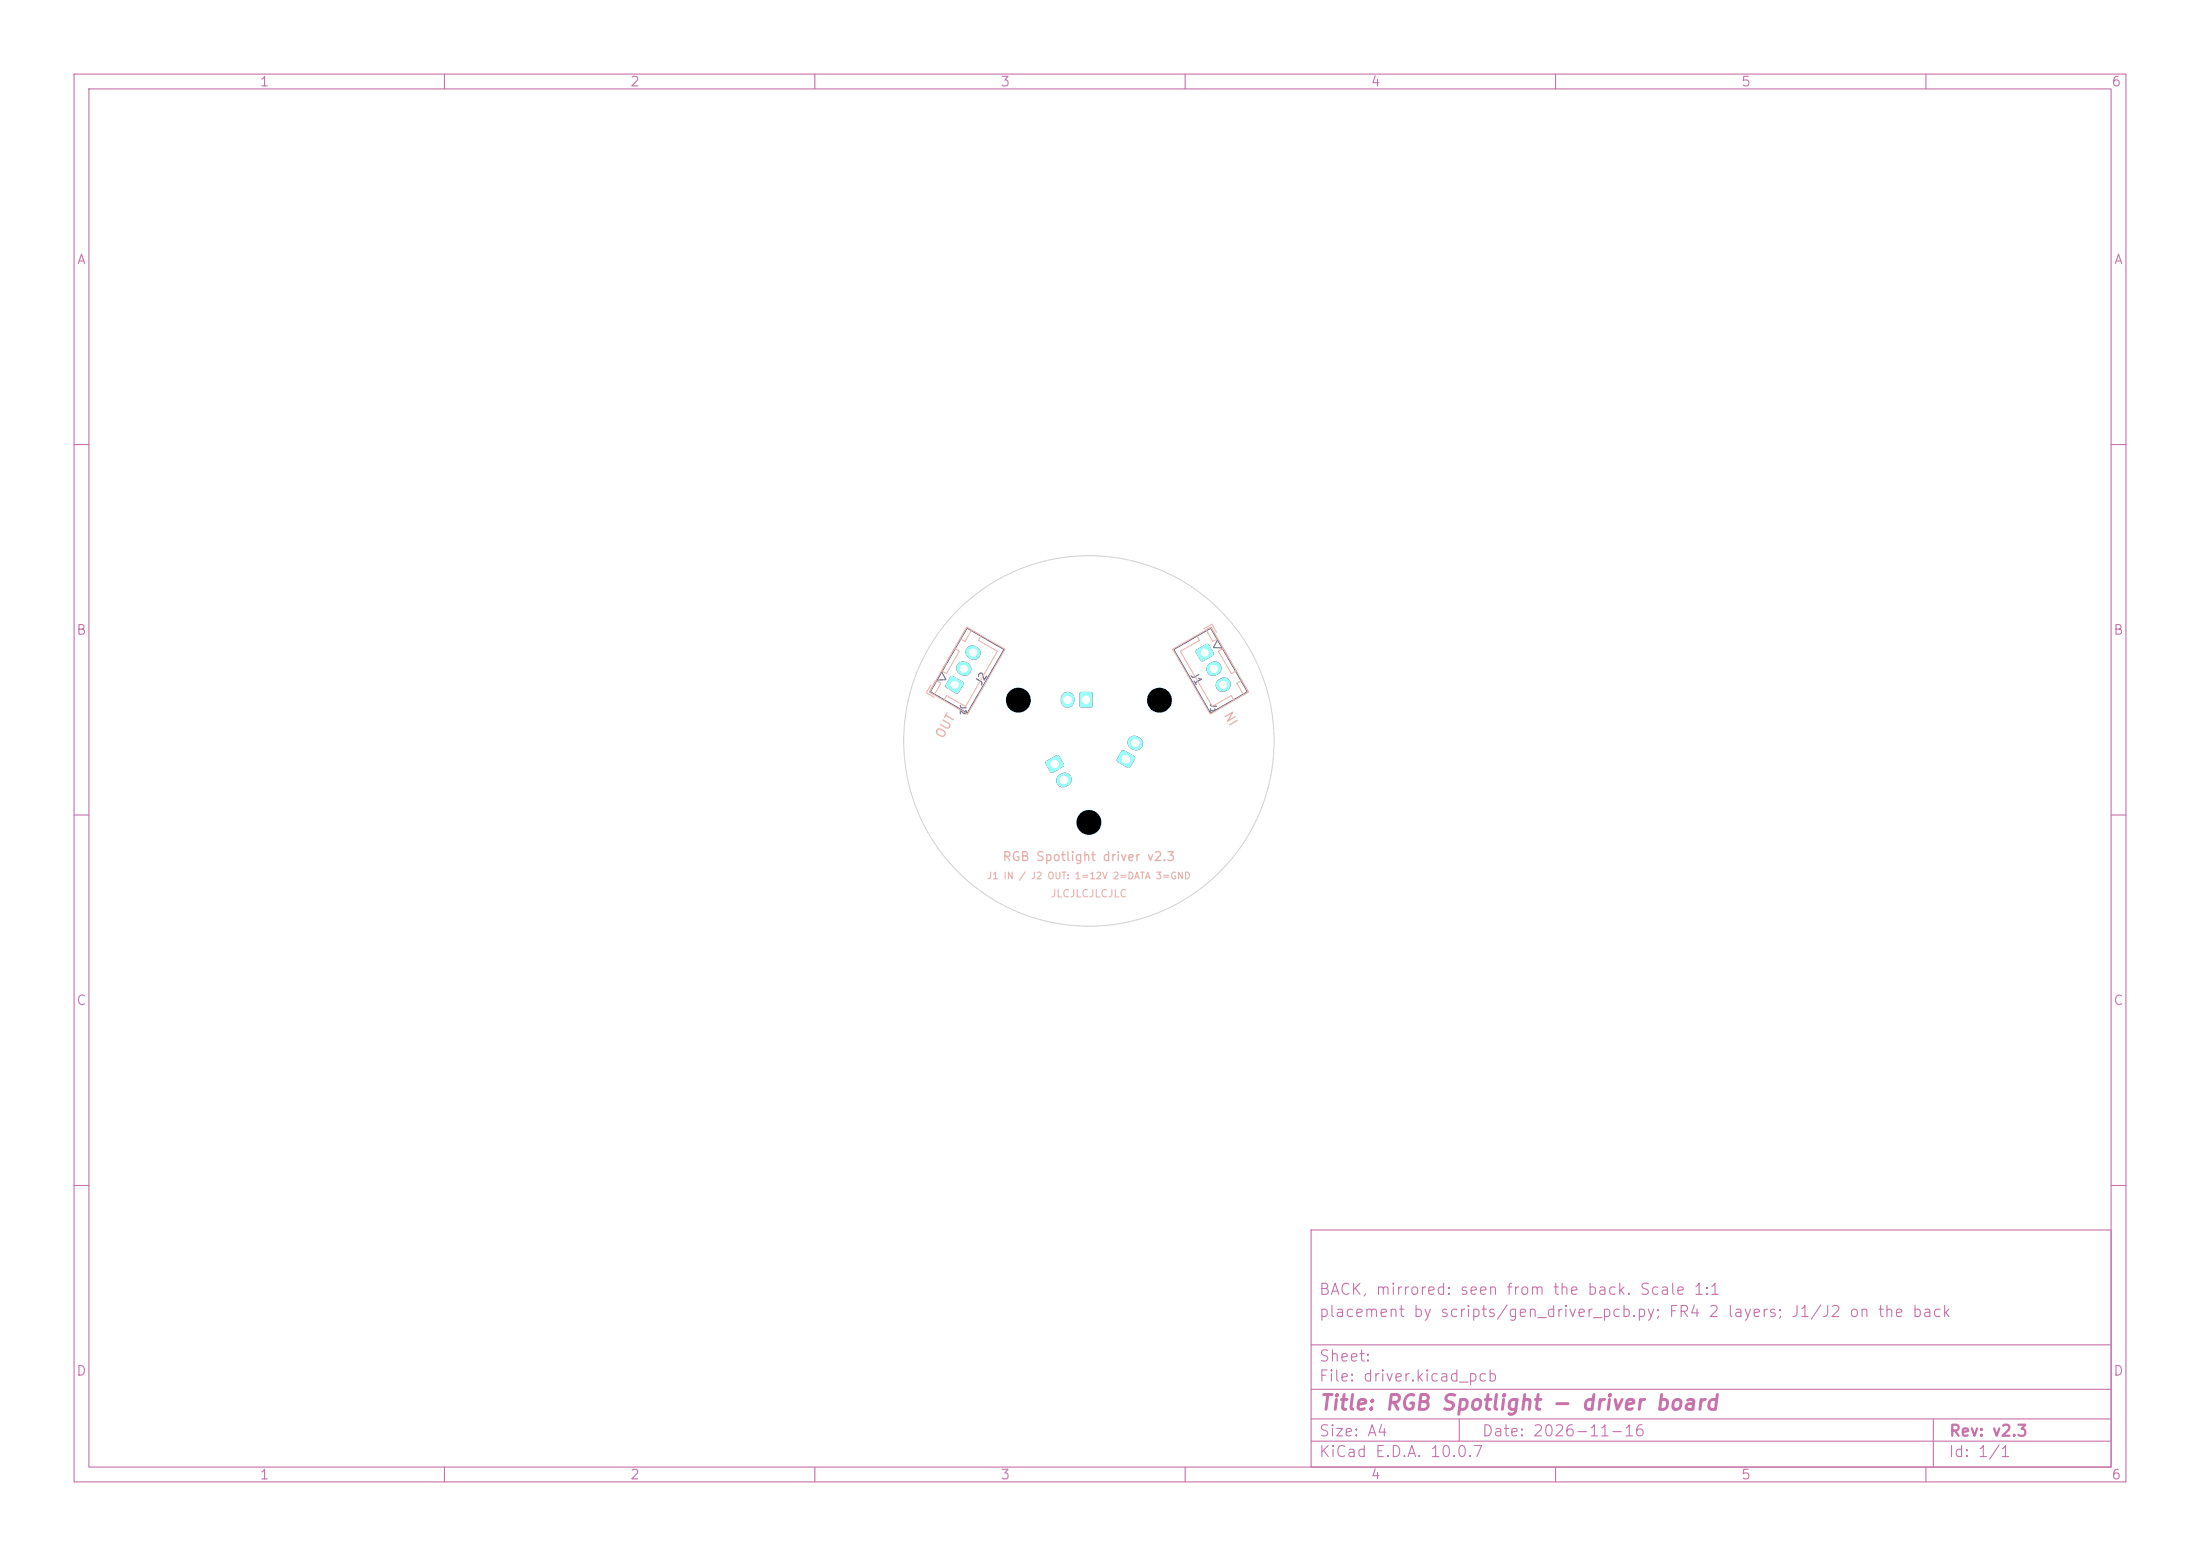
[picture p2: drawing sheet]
<svg xmlns="http://www.w3.org/2000/svg" width="297mm" height="210mm" viewBox="0 0 297 210" stroke-linecap="round" stroke-linejoin="round" font-family="sans-serif">
<g fill="none" stroke="#c872ab" stroke-width=".15">
<path d="M10 10h277v190h-277zM12 12h273v186h-273zM60 10v2M110 10v2M160 10v2M210 10v2M260 10v2M10 60h2M285 60h2M10 110h2M285 110h2M10 160h2"/>
<path d="M177 166h108v32h-108zM285 160h2M60 198v2M110 198v2M160 198v2M177 194.5h108M177 191.5h108M177 187.5h108M177 181.5h108M197 191.5v3M210 198v2M260 198v2"/>
<path d="M261 191.5v6.5"/>
</g>
<circle cx="147" cy="100" r="25" fill="none" stroke="#d0d2cd" stroke-width=".14"/>
<g fill="none" stroke="#585d84" stroke-width=".14">
<path d="M127.1 90.7l.6 1-1.2 .1M128.4 91.3h.3l1.3 .9-.6 1.2-.1 .1-1.5-.7-.1-.2zM129.4 89.6l.6-.3 .6 .3a.85 .85 0 0 1 .4 1.1 .85 .85 0 0 1-1.2 .3l-.2-.1a.85 .85 0 0 1-.2-1.3zM130.6 84.8l4.9 2.9-4.9 8.5-5-2.8zM130.7 87.4l.6-.2 .6 .2a.85 .85 0 0 1 .3 1.2 .85 .85 0 0 1-1.2 .3l-.2-.1a.85 .85 0 0 1-.1-1.4zM143.5 93.7a.85 .85 0 0 1 .9-.2 .85 .85 0 0 1 .6 .8v.3a.85 .85 0 0 1-.9 .8 .85 .85 0 0 1-.8-.8v-.5zM145.8 93.5l.2-.1 1.4 .1 .1 .2-.1 1.7h-.2h-1.4v-.2zM152.5 99.6l.6-.2 .7 .2a.85 .85 0 0 1 .3 1.2 .85 .85 0 0 1-1.1 .3l-.3-.2a.85 .85 0 0 1-.2-1.3zM158.5 87.7l4.9-2.9 5 8.6-5 2.8zM161.5 87.8l1.5-.8 .2 .1 .6 1.2-.1 .2-1.5 .7-.7-1.1zM163.2 89.7l.4-.2a.85 .85 0 0 1 1.1 .3 .85 .85 0 0 1-.3 1.1l-.2 .1a.85 .85 0 0 1-1.1-.2 .85 .85 0 0 1 .1-1.1zM164.4 86.4l-.6 1 1.2 .1"/>
<path d="M164.4 91.9l.4-.3a.85 .85 0 0 1 1.2 .3 .85 .85 0 0 1-.3 1.2l-.2 .1a.85 .85 0 0 1-1.1-.2 .85 .85 0 0 1 0-1.1zM141.2 102.8l1.4-.8h.2l.1 .1 .7 1.2-1.4 .9h-.2l-.8-1.1zM142.9 104.7l.4-.2a.85 .85 0 0 1 1.2 .3 .85 .85 0 0 1-.3 1.1l-.3 .2a.85 .85 0 0 1-1.1-.2 .85 .85 0 0 1 .1-1.2zM151.5 101.4l.3-.1 1.4 .9v.2l-.8 1.2h-.2l-1.4-.9z"/>
<circle cx="137.5" cy="94.5" r="1.6"/>
<circle cx="156.5" cy="94.5" r="1.6"/>
<circle cx="147" cy="111" r="1.6"/>
</g>
<path d="M125.7 92.4l-.6 1.1 1 .6M126.4 91.8l.6 .4-.9 1.6-.6-.4zM128.9 87.5l.6 .4-1.7 3-.7-.4zM130.5 84.6l5.2 3-5.1 8.8-5.1-3zM130.5 84.7l.7 .3-.9 1.6-.7-.4zM132.5 85.8l-.4 .6 2.5 1.5-4.3 7.4-2.5-1.4-.4 .6M158.3 87.6l5.2-3 5.1 8.8-5.2 3zM161.5 85.8l.4 .6-2.5 1.5 4.3 7.4 2.5-1.4 .4 .6M162.5 84.9l1.1-.7 .6 1.1M162.8 85l.7-.3 .9 1.5-.7 .4zM164.5 87.9l.6-.4 1.8 3-.7 .4zM167 92.2l.6-.4 .9 1.6-.6 .4z" fill="none" stroke="#e8b2a7" stroke-width=".14"/>
<path d="M141.2 102.7l1.6-.8 .2 .2 .6 1.2-.1 .2-1.5 .8-.2-.1-.6-1.1z" fill="#9afff8"/>
<path d="M143.8 105.2l-.3 .1" fill="none" stroke="#9afff8" stroke-width="1.8"/>
<g fill="#9afff8" stroke="#9afff8" stroke-width=".14">
<circle cx="137.5" cy="94.5" r="1.65"/>
<circle cx="147" cy="111" r="1.65"/>
<circle cx="156.5" cy="94.5" r="1.65"/>
</g>
<path d="M151.4 101.3h.4l1.4 .9v.3l-.7 1.1h-.3l-1.4-.9v-.3z" fill="#9afff8"/>
<path d="M153.1 100.2l.3 .2" fill="none" stroke="#9afff8" stroke-width="1.8"/>
<path d="M145.8 93.5l.2-.1h1.2l.3 .1v1.7l-.1 .2-1.4 .1-.2-.1z" fill="#9afff8"/>
<path d="M144.1 94.3v.3" fill="none" stroke="#9afff8" stroke-width="1.8"/>
<path d="M128.3 91.3h.4l1.4 .8v.3l-.8 1.2h-.3l-1.3-.9v-.3z" fill="#9afff8"/>
<path d="M130 90.2l.2 .1M131.3 88l.2 .1" fill="none" stroke="#9afff8" stroke-width="1.8"/>
<path d="M161.5 87.7l1.5-.8 .2 .2 .7 1.2-.2 .2-1.4 .8-.2-.2-.6-1z" fill="#9afff8"/>
<path d="M164 90.2l-.2 .1M165.2 92.4l-.2 .1" fill="none" stroke="#9afff8" stroke-width="1.8"/>
<g fill="#fff" stroke="#fff" stroke-width=".14">
<circle cx="142.4" cy="103.1" r=".5"/>
<circle cx="143.6" cy="105.3" r=".5"/>
<circle cx="152" cy="102.4" r=".5"/>
<circle cx="153.3" cy="100.3" r=".5"/>
<circle cx="146.6" cy="94.4" r=".5"/>
<circle cx="144.1" cy="94.4" r=".5"/>
<circle cx="128.9" cy="92.4" r=".47"/>
<circle cx="130.1" cy="90.3" r=".47"/>
<circle cx="131.4" cy="88.1" r=".47"/>
<circle cx="162.6" cy="88.1" r=".47"/>
<circle cx="163.9" cy="90.3" r=".47"/>
<circle cx="165.1" cy="92.4" r=".47"/>
</g>
<g fill="#000" stroke="#000" stroke-width=".14">
<circle cx="137.5" cy="94.5" r="1.6"/>
<circle cx="156.5" cy="94.5" r="1.6"/>
<circle cx="147" cy="111" r="1.6"/>
</g>
<text font-size="2" fill="#c872ab" x="178" y="190.8">Title: RGB Spotlight - driver board</text>
<g font-size="1.5" fill="#c872ab">
<text x="178" y="178.1">placement by scripts/gen_driver_pcb.py; FR4 2 layers; J1/J2 on the back</text>
<text x="178" y="175.1">BACK, mirrored: seen from the back. Scale 1:1</text>
<text x="178" y="184.1">Sheet:</text>
<text x="178" y="186.8">File: driver.kicad_pcb</text>
<text x="178" y="197">KiCad E.D.A. 10.0.7</text>
<text x="178" y="194.2">Size: A4</text>
<text x="200" y="194.2">Date: 2026-11-16</text>
<text x="263" y="197">Id: 1/1</text>
<text x="263" y="194.2">Rev: v2.3</text>
</g>
<g font-size="1.3" fill="#c872ab">
<text x="35" y="12">1</text>
<text x="85" y="12">2</text>
<text x="135" y="12">3</text>
<text x="185" y="12">4</text>
<text x="235" y="12">5</text>
<text x="285" y="12">6</text>
<text x="10.3" y="36">A</text>
<text x="285.3" y="36">A</text>
<text x="10.2" y="86">B</text>
<text x="285.2" y="86">B</text>
<text x="10.2" y="136">C</text>
<text x="285.2" y="136">C</text>
<text x="10.2" y="186">D</text>
<text x="285.2" y="186">D</text>
<text x="35" y="200">1</text>
<text x="85" y="200">2</text>
<text x="135" y="200">3</text>
<text x="185" y="200">4</text>
<text x="235" y="200">5</text>
<text x="285" y="200">6</text>
</g>
<g font-size="1.2" fill="#e8b2a7">
<text x="127.5" y="100" transform="rotate(-60 127.5 100)">OUT</text>
<text x="167.6" y="97.4" transform="rotate(-120 167.6 97.4)">IN</text>
<text x="135.3" y="116.5">RGB Spotlight driver v2.3</text>
</g>
<g font-size="1" fill="#585d84">
<text x="132.6" y="92.8" transform="rotate(-60 132.6 92.8)">J2</text>
<text x="160.4" y="91.1" transform="rotate(60 160.4 91.1)">J1</text>
</g>
<text font-size="1" fill="#e8b2a7" x="141.8" y="121.4">JLCJLCJLCJLC</text>
<text font-size=".9" fill="#e8b2a7" x="133.2" y="118.9">J1 IN / J2 OUT: 1=12V 2=DATA 3=GND</text>
<g font-size=".8" fill="#585d84">
<text x="129.4" y="95" transform="rotate(90 129.4 95)">J2</text>
<text x="163.2" y="94.8" transform="rotate(90 163.2 94.8)">J1</text>
</g>
<g font-size=".7" fill="#585d84">
<text x="143.6" y="94.1" transform="rotate(90 143.6 94.1)">2</text>
<text x="146.1" y="94.1" transform="rotate(90 146.1 94.1)">1</text>
<text x="152.9" y="100.8">2</text>
<text x="143.3" y="105.8">2</text>
</g>
<g font-size=".6" fill="#585d84">
<text x="131" y="88.6">3</text>
<text x="162.3" y="88.6">1</text>
<text x="128.5" y="92.9">1</text>
<text x="129.7" y="90.7">2</text>
<text x="163.5" y="90.7">2</text>
<text x="164.8" y="92.9">3</text>
<text x="142" y="103.6">1</text>
<text x="151.6" y="102.9">1</text>
</g>
</svg>
